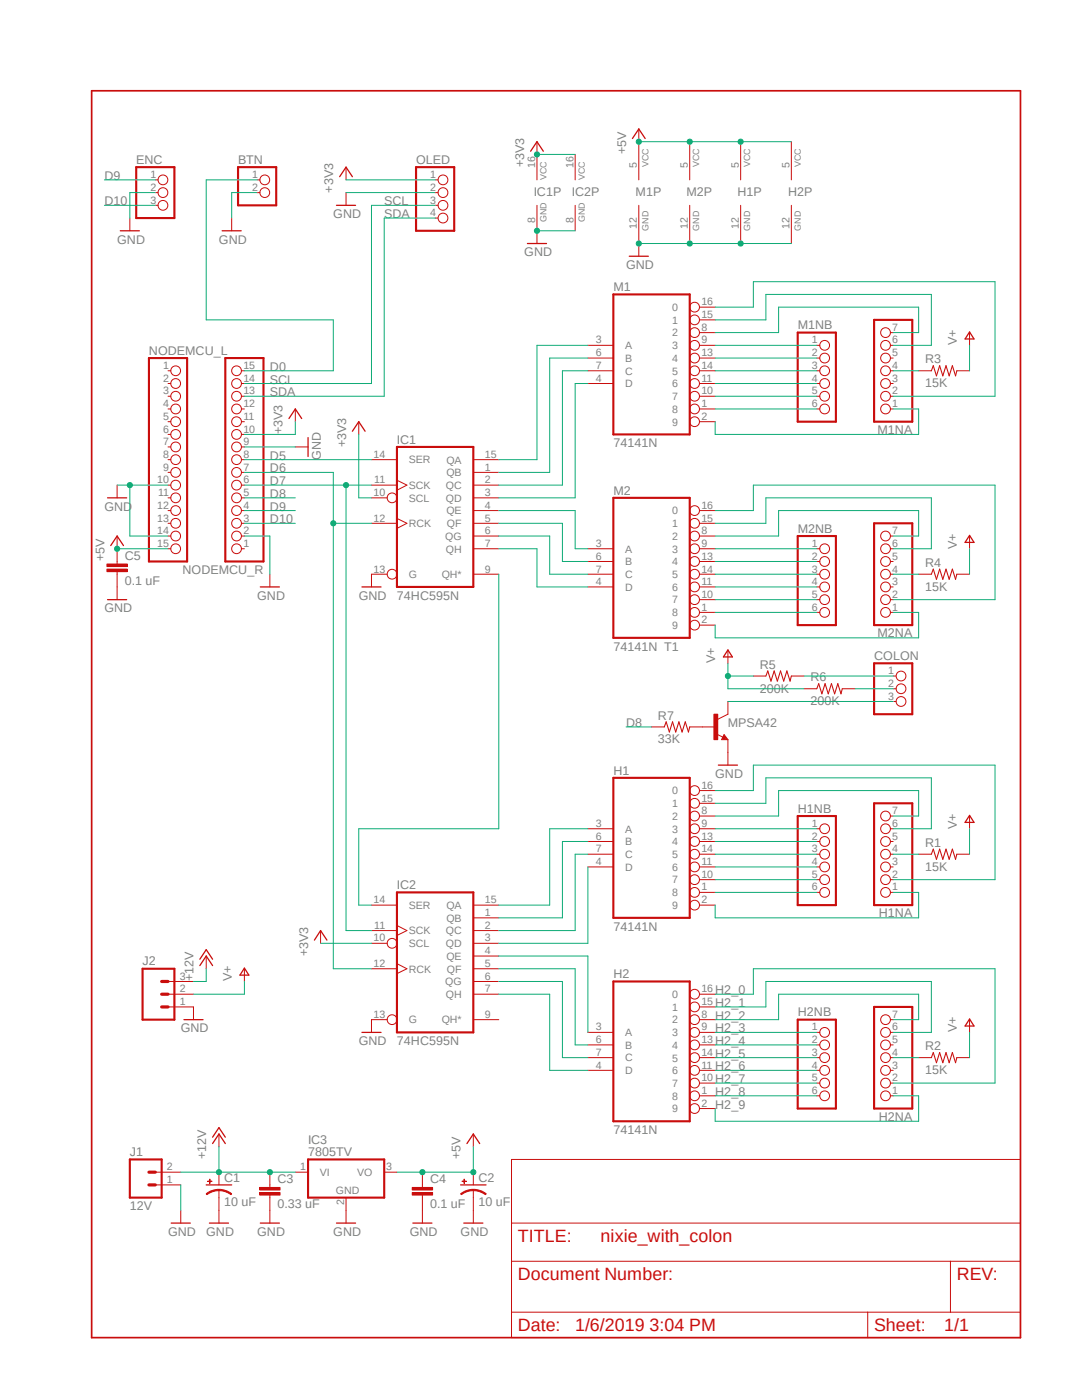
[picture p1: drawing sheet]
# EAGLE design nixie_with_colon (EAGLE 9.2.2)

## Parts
BTN  PINHD-1X2  [1X02]
C1  10 uF  CPOL-USE2.5-6  [E2,5-6]
C2  10 uF  CPOL-USE2.5-6  [E2,5-6]
C3  0.33 uF  C-EU050-025X075  [C050-025X075]
C4  0.1 uF  C-EU050-025X075  [C050-025X075]
C5  0.1 uF  C-EU050-025X075  [C050-025X075]
COLON  PINHD-1X3  [1X03]
ENC  PINHD-1X3  [1X03]
H1  74141N  [DIL16]
H1NA  PINHD-1X7  [1X07]
H1NB  PINHD-1X6  [1X06]
H2  74141N  [DIL16]
H2NA  PINHD-1X7  [1X07]
H2NB  PINHD-1X6  [1X06]
IC1  74HC595N  [DIL16]
IC2  74HC595N  [DIL16]
IC3  7805TV  [TO220V]
J1  12V  M025MM  [SCREWTERMINAL-5MM-2]
J2  M03-SCREW-5MM  [SCREWTERMINAL-5MM-3]
M1  74141N  [DIL16]
M1NA  PINHD-1X7  [1X07]
M1NB  PINHD-1X6  [1X06]
M2  74141N  [DIL16]
M2NA  PINHD-1X7  [1X07]
M2NB  PINHD-1X6  [1X06]
NODEMCU_L  PINHD-1X15  [1X15]
NODEMCU_R  PINHD-1X15  [1X15]
OLED  PINHD-1X4  [1X04]
R1  15K  R-US_0207/10  [0207/10]
R2  15K  R-US_0207/10  [0207/10]
R3  15K  R-US_0207/10  [0207/10]
R4  15K  R-US_0207/10  [0207/10]
R5  200K  R-US_0207/10  [0207/10]
R6  200K  R-US_0207/10  [0207/10]
R7  33K  R-US_0207/10  [0207/10]
T1  MPSA42  MPSA42-NPN-TO92-EBC  [TO92-EBC]

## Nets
+3V3: IC1.10(SCL) IC1.16(VCC) IC2.10(SCL) IC2.16(VCC) NODEMCU_R.10 OLED.1
+5V: C2.+ C4.1 C5.1 H1.5(VCC) H2.5(VCC) IC3.3(VO) M1.5(VCC) M2.5(VCC) NODEMCU_L.15
+12V: C1.+ C3.1 IC3.1(VI) J1.2 J2.3
D0: BTN.1 NODEMCU_R.15
D5: IC1.14(SER) NODEMCU_R.8
D6: IC1.12(RCK) IC2.12(RCK) NODEMCU_R.7
D7: IC1.11(SCK) IC2.11(SCK) NODEMCU_R.6
D8: NODEMCU_R.5 R7.1
D9: ENC.1 NODEMCU_R.4
D10: ENC.3 NODEMCU_R.3
GND: BTN.2 C1.- C2.- C3.2 C4.2 C5.2 ENC.2 H1.12(GND) H2.12(GND) IC1.8(GND) IC1.13(G) IC2.8(GND) IC2.13(G) IC3.2(GND) J1.1 J2.1 M1.12(GND) M2.12(GND) NODEMCU_L.10 NODEMCU_L.14 NODEMCU_R.2 NODEMCU_R.9 OLED.2 T1.E
H2_0: H2.16 H2NA.2
H2_1: H2.15 H2NA.6
H2_2: H2.8 H2NA.7
H2_3: H2.9 H2NB.1
H2_4: H2.13 H2NB.2
H2_5: H2.14 H2NB.3
H2_6: H2.11 H2NB.4
H2_7: H2.10 H2NB.5
H2_8: H2.1 H2NB.6
H2_9: H2.2 H2NA.1
N$1: H1.16 H1NA.2
N$2: H1.2 H1NA.1
N$3: H1.9 H1NB.1
N$4: H1.13 H1NB.2
N$5: H1.14 H1NB.3
N$6: H1.11 H1NB.4
N$7: H1.10 H1NB.5
N$8: H1.1 H1NB.6
N$9: H1.8 H1NA.7
N$10: H1.15 H1NA.6
N$11: H1NA.4 R1.1
N$12: COLON.2 R6.2
N$13: COLON.1 R5.2
N$14: COLON.3 T1.C
N$15: R7.2 T1.B
N$22: H2NA.4 R2.1
N$23: M1.16 M1NA.2
N$24: M1.9 M1NB.1
N$25: M1.13 M1NB.2
N$26: M1.14 M1NB.3
N$27: M1.11 M1NB.4
N$28: M1.10 M1NB.5
N$29: M1.1 M1NB.6
N$30: M1.2 M1NA.1
N$31: M1.8 M1NA.7
N$32: M1.15 M1NA.6
N$33: M1NA.4 R3.1
N$34: M2.16 M2NA.2
N$35: M2.9 M2NB.1
N$36: M2.13 M2NB.2
N$37: M2.14 M2NB.3
N$38: M2.11 M2NB.4
N$39: M2.10 M2NB.5
N$40: M2.1 M2NB.6
N$41: M2.2 M2NA.1
N$42: M2.8 M2NA.7
N$43: M2.15 M2NA.6
N$44: M2NA.4 R4.1
N$45: IC1.15(QA) M1.3(A)
N$46: IC1.1(QB) M1.6(B)
N$47: IC1.2(QC) M1.7(C)
N$48: IC1.3(QD) M1.4(D)
N$49: IC1.4(QE) M2.3(A)
N$50: IC1.5(QF) M2.6(B)
N$51: IC1.6(QG) M2.7(C)
N$52: IC1.7(QH) M2.4(D)
N$53: H1.3(A) IC2.15(QA)
N$54: H1.6(B) IC2.1(QB)
N$55: H1.7(C) IC2.2(QC)
N$56: H1.4(D) IC2.3(QD)
N$57: H2.3(A) IC2.4(QE)
N$58: H2.6(B) IC2.5(QF)
N$59: H2.7(C) IC2.6(QG)
N$60: H2.4(D) IC2.7(QH)
N$61: IC1.9(QH*) IC2.14(SER)
SCL: NODEMCU_R.14 OLED.3
SDA: NODEMCU_R.13 OLED.4
V+: J2.2 R1.2 R2.2 R3.2 R4.2 R5.1 R6.1
Unconnected: H1NA.3 H1NA.5 H2NA.3 H2NA.5 IC2.9(QH*) M1NA.3 M1NA.5 M2NA.3 M2NA.5 NODEMCU_L.1 NODEMCU_L.2 NODEMCU_L.3 NODEMCU_L.4 NODEMCU_L.5 NODEMCU_L.6 NODEMCU_L.7 NODEMCU_L.8 NODEMCU_L.9 NODEMCU_L.11 NODEMCU_L.12 NODEMCU_L.13 NODEMCU_R.1 NODEMCU_R.11 NODEMCU_R.12

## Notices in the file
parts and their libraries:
SparkFun-Connectors: Licensing: Creative Commons ShareAlike 4.0 International - https://creativecommons.org/licenses/by-sa/4.0
